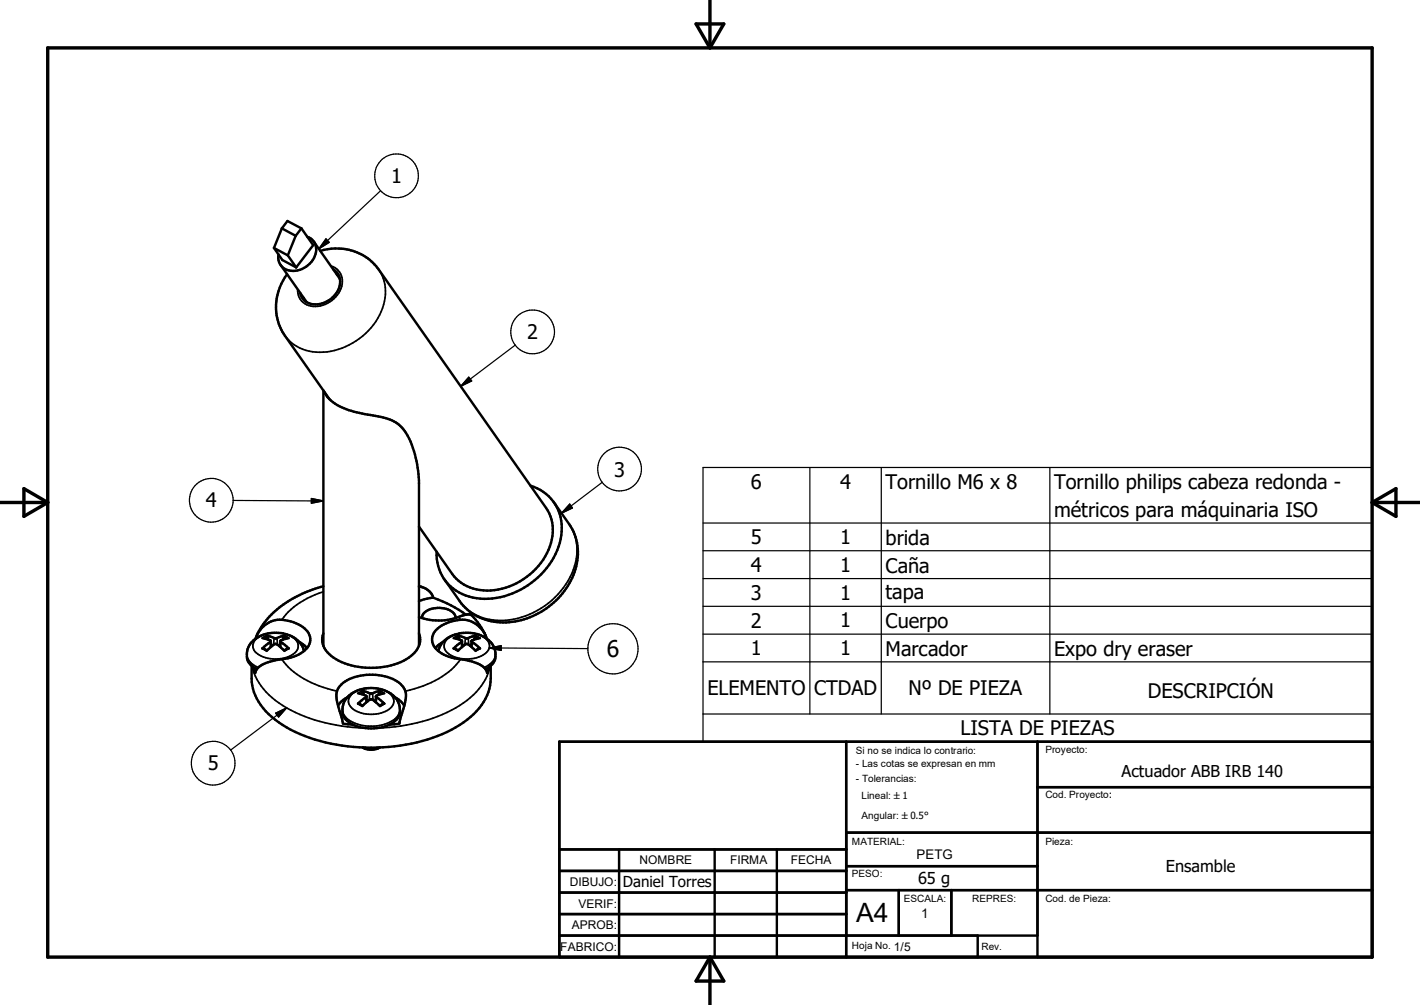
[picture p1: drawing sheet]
<svg xmlns="http://www.w3.org/2000/svg" width="297mm" height="210mm" viewBox="0 0 297 210" stroke-linecap="round" stroke-linejoin="round" font-family="sans-serif">
<g fill="none" stroke="#000" stroke-width=".51">
<path d="M57.3 51.8l1.8 2.5 2.9 1.6M57.3 51.8l2.9 1.6M58.7 55.4l5.4 7.7M59 47.7l-1.7 4.1M59 47.7l1.1-1.5 2.9 1.5M59 47.7l2.8 1.6M60 57.3a10.9 10.9 0 0 0-.4 12.9l9.3 13.2M60.2 53.4l1.8 2.5M61.8 49.3l-1.6 4.1M63 47.7l-1.2 1.6M63 47.7l2.5 3.5-3.5 4.7M64.3 49.5a3 3 0 0 1 1.1 4.9 4.6 4.6 0 0 1-6.1 1.6 2.84 2.84 0 0 1-1.1-2.8"/>
<path d="M65.6 50.5l5.5 7.7M67 52.4a10.9 10.9 0 0 1 12.2 3.9l35 49.9a9.5 9.5 0 0 1-.6 10.8 14.1 14.1 0 0 1-13.9 6.2 8.2 8.2 0 0 1-5.1-3.3l-7-9.9M69.7 56.3a3.4 3.4 0 0 1 .2 5.5 4.7 4.7 0 0 1-6 1.1l-.8-.9-.3-.8M70.4 57.3l.5 .4M63.5 62.2l.2 .6M67.6 81.6v53.3M67.8 81.9a8.3 8.3 0 0 0 5.7 4l2.8 .6a17.3 17.3 0 0 1 6.8 2 10.1 10.1 0 0 1 3.5 5.8 25.8 25.8 0 0 1 1 6.1v34.5M111 101.5a9.3 9.3 0 0 1 6.1 11.9 16.5 16.5 0 0 1-18.2 11.5 9.2 9.2 0 0 1-7.6-9.6M115.9 105l3.2 4.5a11.9 11.9 0 0 1-1.1 14 15.5 15.5 0 0 1-16.5 6 10.5 10.5 0 0 1-5-3.4l-3.5-5M52.6 139.1a13.5 13.5 0 0 0 .5 5.5 14.3 14.3 0 0 0 6.8 7.4 38.9 38.9 0 0 0 26.2 3.4 24.9 24.9 0 0 0 14.1-7.4 10 10 0 0 0 2.4-6.2v-2.7M53.5 133.4a5.7 5.7 0 0 1 7.9-3.4 4.7 4.7 0 0 1 3.5 3.5 3.7 3.7 0 0 1-2.5 3.3 15 15 0 0 1-4.9 1.2 5.3 5.3 0 0 0-4 2.3l-.1 .3-.4-1.2M54.9 133.4l1.7 .5-1.7 1.6 .2-.1 .8 .5"/>
<path d="M55.1 132.6a7.2 7.2 0 0 1 7.8 1.9l.4 .7 .3 .9M55.1 132.6a4.2 4.2 0 0 0-3 5.9l.8 .9 .8 .4M56.1 133.7l-.1-.7-.2-.2 1.8 .6 1.9-.6-.2 .2-.2 .7M56.6 134l.1 1.1M56.7 134.7l.2 .3M58.3 135l-.4-.4h-.5l-1.6 1.4M58.3 135l1.2 1M58.5 134.7l-.1 .3M58.7 134l-.2 1.1M60.4 133.4l-1.7 .5 1.7 1.6-.2-.1-.8 .5M62.6 134.1l1.6 1.3M67.6 132.3a4.2 4.2 0 0 0 2.1 5.1 15.6 15.6 0 0 0 15.8 0 4.2 4.2 0 0 0 2.1-5.1"/>
<path d="M67.6 122.5a25.6 25.6 0 0 0-9.2 4.5 16.2 16.2 0 0 0-4.7 5.8M87.6 122.6a3.4 3.4 0 0 1 3 2.3M87.6 128.9a12.7 12.7 0 0 0 9.5-.4h.2a1.36 1.36 0 0 1 1.4 .1 14.8 14.8 0 0 1 2.9 4.2M87.6 122.5l.7 .2M88.3 129.2a2.38 2.38 0 0 1 2.4-2.1 4.2 4.2 0 0 1 4.5 1.5l.1 .6M90.6 124.9a25.4 25.4 0 0 1 6.8 3.6M90.6 124.9l-1.9 .3-1.1 .4M92.7 134.1l-1.6 1.3M94.9 133.4l1.7 .5-1.7 1.6 .1-.1 .9 .5M95.8 136l1.1-1 .7-.5 .3 .2 1.6 1.3M96 132.4a6.5 6.5 0 0 1 7.4 2.9 3.2 3.2 0 0 1-1.1 4.1M96.1 132.4a4.9 4.9 0 0 0-4.4 3.7"/>
<path d="M96.1 133.7l-.1-.7-.2-.2 1.8 .6 1.9-.6-.4 .9M96.6 134l.2 1.1M96.7 134.7l.2 .3M98.6 134.7l-.2 .3M98.6 134l1.8 1.5-.2-.1-.8 .5M98.6 134l-.1 1.1M100.4 133.4l-1.2 .3-.6 .3M101.8 133.4a5.6 5.6 0 0 0-7.3-3.6 5.4 5.4 0 0 0-4.1 3.3 3.3 3.3 0 0 0 2 3.4 12.6 12.6 0 0 0 5.4 1.5 5.3 5.3 0 0 1 4 2.3l.1 .3 .4-1.2M102.3 139.4l-.7 .4M72.7 145.7l-1.2 .8-.8 1M72.9 145.4a7.4 7.4 0 0 1 9.8 .5 3.5 3.5 0 0 1-1.7 5.7 8.9 8.9 0 0 1-8.7-1.2 3.7 3.7 0 0 1 .6-5zM73.9 151.5l-2.2-.3-.7-2.6a6.8 6.8 0 0 1-.4-4.6 6.8 6.8 0 0 1 5.4-2.9 9.7 9.7 0 0 1 8.2 2.3 3.8 3.8 0 0 1 .4 3.8l-1.1 4-2.1 .3"/>
<path d="M74.9 144.9l1.7 .6-1.7 1.5h.2l.8 .5M75.8 156.2a3.7 3.7 0 0 0 3.7 0M75.9 156.2a5 5 0 0 0 3.5 0M76.1 145.2l-.1-.6-.2-.2 .7 .2a1.73 1.73 0 0 0 2.2 0l.8-.2-.4 .8M76.6 145.5l.2 1.2M76.7 146.3l.2 .2M76.9 146.5l.5-.3h.5l1.6 1.4M76.9 146.5l-1.1 1.1M78.6 146.3l-.2 .2M78.6 145.5l1.8 1.5h-.2l-.8 .5M78.6 145.5l-.1 1.2M78.7 145.4l-.1 .1"/>
<path d="M80.4 144.9l-1.7 .5M82.6 145.7l1.2 .8 .8 1M117 155h170v45h-170zM177 155v45M217 155v45M117 177.5h60M129.5 177.5v22.5M149.5 177.5v22.5M162.5 177.5v22.5M177 174h110M217 164.5h70M117 182h60"/>
<path d="M117 186.5h60M117 191h60M117 195.5h100M177 186h110M177 181h40M188 186v9.5M199 186v9.5M204.5 195.5v4.5"/>
</g>
<g fill="none" stroke="#000" stroke-width=".36">
<path d="M69.2 55.6a3.6 3.6 0 0 1 1.7 5.6 5.5 5.5 0 0 1-7.1 2.3 3.2 3.2 0 0 1-1.5-3M70.5 57.5l.4 .2M79.2 56.3a9.6 9.6 0 0 1-.6 10.9 14.2 14.2 0 0 1-13.9 6.2 8.5 8.5 0 0 1-5.1-3.2M63.6 62.4l.1 .4M119.1 109.5a11 11 0 0 1-.8 12.6 16.3 16.3 0 0 1-16.7 7.2 9.5 9.5 0 0 1-5.5-3.7M51.6 136.7a3.4 3.4 0 0 0 2.4 2.8M52.8 139.2a13.6 13.6 0 0 0 7.2 8.7 35.1 35.1 0 0 0 16.3 4.2M53.3 133.8a6.9 6.9 0 0 1 7.7-.7 2.03 2.03 0 0 1 1.4 1.9 2.03 2.03 0 0 1-1.4 1.9 7 7 0 0 1-7.7-.7 1.8 1.8 0 0 1 0-2.4zM54.9 135.5l.9 .5M55.8 132.8l-.9 .6M56 133.1l-.7 .3M56.5 134.2l.1 1.1"/>
<path d="M57.3 133.3l-.1 1.4M57.9 133.3l.1 1.4M58.8 134.2l-.1 1.1M59 137.8a18.5 18.5 0 0 0 11.5 6.6M59.3 133.1l.6 .3M59.5 132.8l.9 .6M60.4 135.5l-.9 .5M67.6 123.7a16 16 0 0 0-8.6 5.8M93.6 133.5a7 7 0 0 1 8.1 0 1.96 1.96 0 0 1-.7 3.4 6.9 6.9 0 0 1-7.7-.7 1.84 1.84 0 0 1 .3-2.7zM94.9 135.5l.9 .5M95.8 132.8l-.9 .6M95.9 128.9l.4 .6"/>
<path d="M96 133.1l-.7 .3M96.3 137.8a18.5 18.5 0 0 1-11.5 6.6M96.5 134.2l.1 1.1M97.3 133.3l-.1 1.4M97.9 133.3l.1 1.4M98.8 134.2l-.1 1.1M99.3 133.1l.7 .3M99.5 132.8l.9 .6M100.4 135.5l-.9 .5M102.5 139.2a13.6 13.6 0 0 1-7.2 8.7 35.4 35.4 0 0 1-16.3 4.2M103.6 136.7a3.2 3.2 0 0 1-2.4 2.8M71.6 148.3a3.5 3.5 0 0 0 2.7 2.9 8.5 8.5 0 0 0 8.6-1.3l.6-.9 .1-.7"/>
<path d="M73.6 145.1a6.7 6.7 0 0 1 8.3 .2 1.97 1.97 0 0 1-.9 3.2 7.1 7.1 0 0 1-7.4-.5 1.82 1.82 0 0 1 0-2.9zM74.9 147l.9 .6M75.8 144.4l-.9 .5M76 144.6l-.7 .4M76.5 145.7l.1 1.1M77.3 144.9l-.1 1.4M77.9 144.9l.1 1.4M78.8 145.7l-.1 1.1M79.3 144.6l.6 .4M79.5 144.4l.9 .5M80.4 147l-.9 .6"/>
</g>
<path d="M10 10h277v190h-277zM145.6 5h5.8l-2.9 5zM148.5 0v10M0 105h10M5 102.1l5 2.9-5 2.9zM287 105h10M287 105l5-2.9v5.8zM148.5 200v10M148.5 200l2.9 5h-5.8z" fill="none" stroke="#000" stroke-width=".71"/>
<g fill="none" stroke="#000" stroke-width=".25">
<path d="M79.6 39.9l-12.9 12.1M68.2 49.9l.7 .7-2.2 1.4zM98 78.8l.7 .8-2.3 1.1zM107.8 72.1l-11.4 8.6M147 97.7h140v57.3h-140zM169.4 97.7v51.5M184.3 97.7v51.5M219.6 97.7v51.5M48.8 104.6l18.8 .1M65.1 104.2l2.5 .5-2.5 .5zM119.2 105.3l.5 .9-2.2 1zM126 100.8l-8.5 6.4"/>
<path d="M147 109.3h140M147 115.1h140M102.3 135.4l20.7 .1M102.3 135.4l2.5-.5v1zM147 120.9h140M147 126.7h140M147 132.5h140M147 138.3h140M57.7 149l2.2-1.1-1.6 1.9zM59.9 147.9l-11.7 8.8M147 149.2h140"/>
<circle cx="82.9" cy="36.7" r="4.6"/>
<circle cx="111.4" cy="69.3" r="4.6"/>
<circle cx="129.6" cy="98" r="4.6"/>
<circle cx="44.2" cy="104.5" r="4.6"/>
<circle cx="128.2" cy="135.6" r="5.2"/>
<circle cx="44.6" cy="159.5" r="4.6"/>
</g>
<path d="M68.2 49.9l.7 .7-2.2 1.4zM98 78.8l.7 .8-2.3 1.1zM65.1 104.2l2.5 .5-2.5 .5zM119.2 105.3l.5 .9-2.2 1zM102.3 135.4l2.5-.5v1zM57.7 149l2.2-1.1-1.6 1.9z" fill="#000" stroke="#000" stroke-width=".25"/>
<text font-size="5.6" x="179.1" y="192.7">A4</text>
<text font-size="4.8" x="126.9" y="137.3">6</text>
<g font-size="4.2">
<text x="81.8" y="38.3">1</text>
<text x="110.3" y="70.9">2</text>
<text x="128.4" y="99.6">3</text>
<text x="43.1" y="106">4</text>
<text x="157.1" y="102.2">6</text>
<text x="175.7" y="102.2">4</text>
<text x="185.2" y="102.2">Tornillo M6 x 8</text>
<text x="220.5" y="102.2">Tornillo philips cabeza redonda -</text>
<text x="220.5" y="108">métricos para máquinaria ISO</text>
<text x="157.1" y="113.7">5</text>
<text x="175.7" y="113.7">1</text>
<text x="185.2" y="113.8">brida</text>
<text x="157.1" y="119.5">4</text>
<text x="175.7" y="119.5">1</text>
<text x="185.2" y="119.7">Caña</text>
<text x="157.1" y="125.3">3</text>
<text x="175.7" y="125.3">1</text>
<text x="185.2" y="125.3">tapa</text>
<text x="157.1" y="131.1">2</text>
<text x="175.7" y="131.1">1</text>
<text x="185.2" y="131.1">Cuerpo</text>
<text x="157.1" y="136.9">1</text>
<text x="175.7" y="136.9">1</text>
<text x="185.2" y="137">Marcador</text>
<text x="220.5" y="137">Expo dry eraser</text>
<text x="148" y="145.3">ELEMENTO</text>
<text x="170.3" y="145.3">CTDAD</text>
<text x="190" y="145.3">Nº DE PIEZA</text>
<text x="240.1" y="145.8">DESCRIPCIÓN</text>
<text x="200.9" y="153.7">LISTA DE PIEZAS</text>
<text x="43.5" y="161">5</text>
</g>
<g font-size="3.4">
<text x="234.6" y="162.4">Actuador ABB IRB 140</text>
<text x="192" y="184.8">65 g</text>
<text x="243.9" y="182.2">Ensamble</text>
</g>
<text font-size="3.2" x="130.3" y="185.3">Daniel Torres</text>
<g font-size="2.8">
<text x="191.7" y="179.5">PETG</text>
<text x="192.7" y="191.8">1</text>
</g>
<g font-size="2.5">
<text x="119.2" y="185.2">DIBUJO:</text>
<text x="133.8" y="180.6">NOMBRE</text>
<text x="152.7" y="180.6">FIRMA</text>
<text x="165.4" y="180.6">FECHA</text>
<text x="121" y="189.7">VERIF:</text>
<text x="119.6" y="194.1">APROB:</text>
<text x="117.2" y="198.6">FABRICO:</text>
<text x="187" y="198.6">1/5</text>
</g>
<g font-size="2.1">
<text x="179" y="157.5">Si no se indica lo contrario:</text>
<text x="179" y="160.3">- Las cotas se expresan en mm</text>
<text x="218.7" y="157.3">Proyecto:</text>
<text x="179" y="163.5">- Tolerancias:</text>
<text x="180.2" y="167">Lineal: `1</text>
<text x="218.7" y="166.8">Cod. Proyecto:</text>
<text x="180.2" y="171.1">Angular: `0.5°</text>
<text x="178.2" y="176.5">MATERIAL:</text>
<text x="218.7" y="176.5">Pieza:</text>
<text x="178.2" y="183.2">PESO:</text>
<text x="189.1" y="188.5">ESCALA:</text>
<text x="203.4" y="188.5">REPRES:</text>
<text x="218.7" y="188.5">Cod. de Pieza:</text>
<text x="178.2" y="198.3">Hoja No.</text>
<text x="205.3" y="198.5">Rev.</text>
</g>
</svg>
